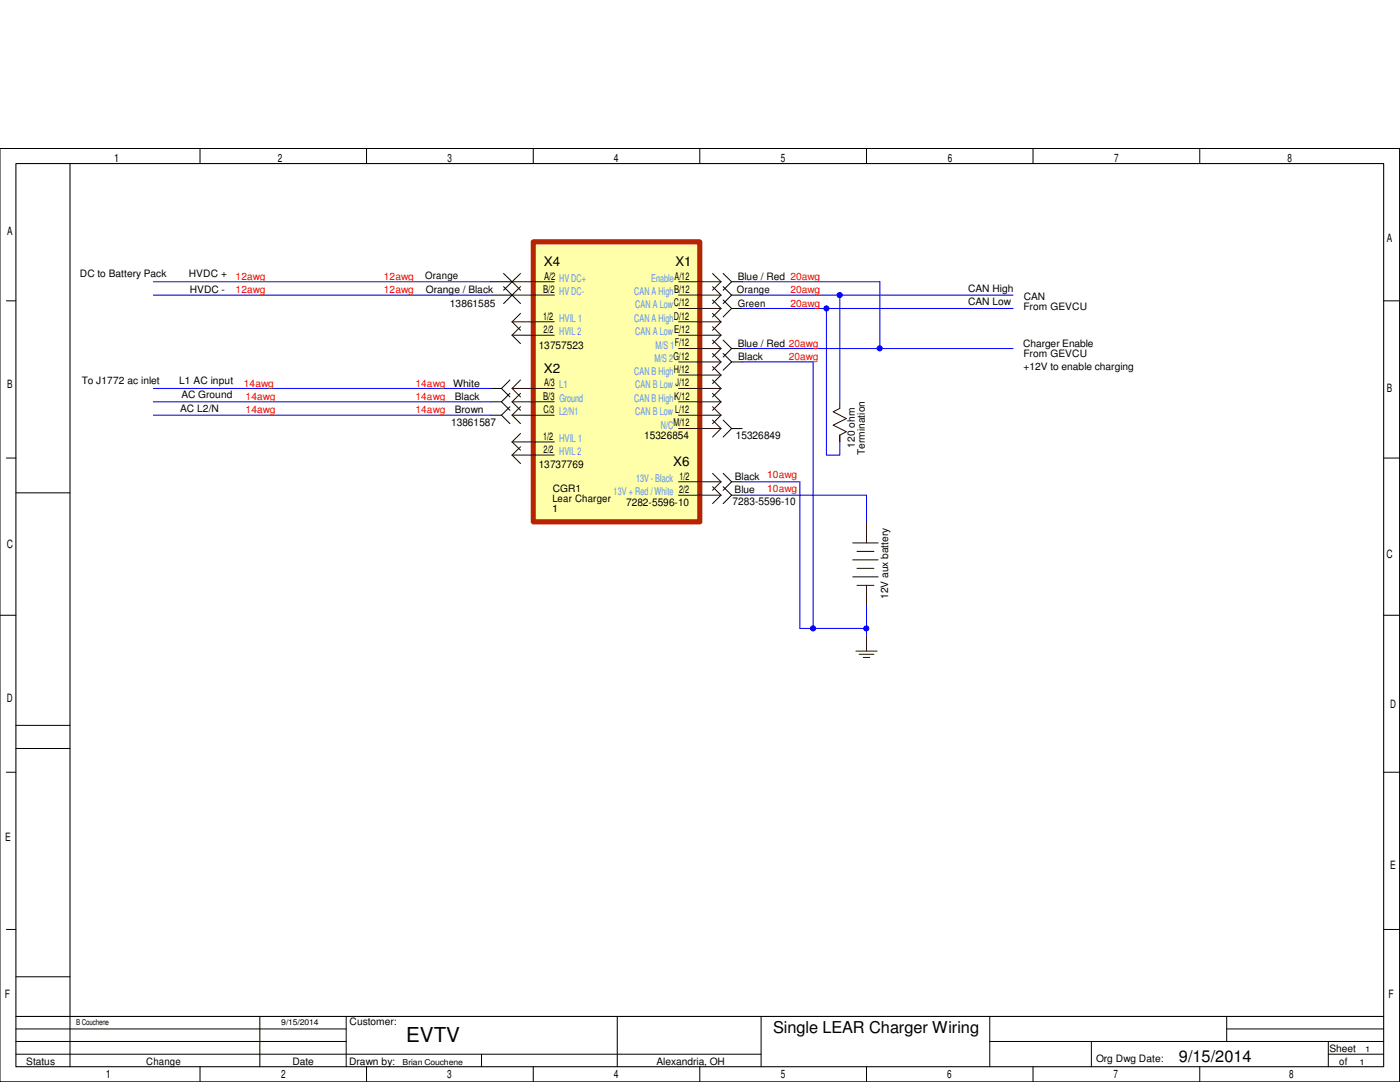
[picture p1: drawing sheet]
<svg xmlns="http://www.w3.org/2000/svg" width="279mm" height="216mm" viewBox="0 0 279 216" stroke-linecap="round" stroke-linejoin="round" font-family="sans-serif">
<g fill="none" stroke="#000" stroke-width=".2">
<path d="M0 29.6h279.3v186.3h-279.3zM39.9 29.6v3M73.2 29.6v3M106.4 29.6v3M139.7 29.6v3M172.9 29.6v3M206.2 29.6v3M239.4 29.6v3M1.3 60h1.9M276.1 60h3.2M1.3 91.4h1.9M3.2 98.3h10.8"/>
<path d="M276.1 91.4h3.2M0 122.8h3.2M276.1 122.8h3.2M1.3 154.1h1.9M3.2 149.4h10.8M3.2 144.7h10.8M276.1 154.1h3.2M1.3 185.5h1.9M3.2 194.9h10.8M276.1 185.5h3.2M3.2 207.8h65.9M3.2 210.4h148.7"/>
<path d="M3.2 205.3h65.9M14 202.8v10.1M39.9 212.9v3M51.9 202.8v10.1M69.1 202.8v10.1M73.2 212.9v3M96.1 210.4v2.5M106.4 212.9v3M123.2 202.8v10.1M139.7 212.9v3M151.9 202.8v10.1M172.9 212.9v3"/>
<path d="M197.5 207.8h78.6M197.5 202.8v10.1M206.2 212.9v3M217.8 207.8v5.1M239.4 212.9v3M244.8 205.3h31.3M244.8 202.8v5M265.1 207.8v5.1M265.1 210.4h11"/>
</g>
<path d="M3.2 32.6h272.9v180.3h-272.9zM14 32.6v170.2M3.2 202.8h272.9" fill="none" stroke="#000" stroke-width=".21"/>
<path d="M106.4 48.3h33.3v55.8h-33.3z" fill-rule="evenodd" fill="#ffa"/>
<path d="M106.4 48.3h33.3v55.8h-33.3z" fill="none" stroke="#ffa" stroke-width=".2"/>
<path d="M106.4 48.3h33.3v55.8h-33.3z" fill="none" stroke="#b62400" stroke-width="1"/>
<g fill="none" stroke="#240000" stroke-width=".2">
<path d="M102.2 56.2h8.4M102.2 58.9h8.4M102.2 56.2l1.7 1.7M102.2 58.9l1.7 1.7M103.9 54.6l-1.7 1.6M103.9 57.2l-1.7 1.7M135.4 56.2h8.5M135.4 58.9h8.5M142.2 54.6l1.7 1.6M142.2 57.2l1.7 1.7M142.2 59.9l1.7 1.7M143.9 56.2l-1.7 1.7"/>
<path d="M143.9 58.9l-1.7 1.7M102.2 64.2h8.4M102.2 66.9h8.4M102.2 77.5h8.4M102.2 77.5l1.7 1.7M102.2 64.2l1.7 1.7M102.2 66.9l1.7 1.7M103.9 75.8l-1.7 1.7M103.9 78.5l-1.7 1.7M103.9 62.5l-1.7 1.7M103.9 65.2l-1.7 1.7M135.4 61.6h8.5"/>
<path d="M135.4 64.2h8.5M135.4 66.9h8.5M135.4 69.6h8.5M135.4 72.2h8.5M135.4 74.8h8.5M135.4 77.5h8.5M142.2 62.5l1.7 1.7M142.2 65.2l1.7 1.7M142.2 67.9l1.7 1.7M142.2 70.5l1.7 1.7M142.2 73.2l1.7 1.6M142.2 75.8l1.7 1.7"/>
<path d="M142.2 78.5l1.7 1.7M143.9 61.6l-1.7 1.6M143.9 64.2l-1.7 1.7M143.9 66.9l-1.7 1.7M143.9 69.6l-1.7 1.6M143.9 72.2l-1.7 1.7M143.9 74.8l-1.7 1.7M143.9 77.5l-1.7 1.7M102.2 80.2h8.4M102.2 82.8h8.4M102.2 80.2l1.7 1.7M102.2 82.8l1.7 1.7"/>
<path d="M102.2 88.2h8.4M102.2 88.2l1.7 1.6M102.2 90.8h8.4M102.2 90.8l1.7 1.7M103.9 81.2l-1.7 1.6M103.9 86.5l-1.7 1.7M103.9 89.2l-1.7 1.6M135.4 80.2h8.5M135.4 82.8h8.5M135.4 85.5h8.5M135.4 96.1h8.5M135.4 98.8h8.5"/>
<path d="M142.2 81.2l1.7 1.6M142.2 83.8l1.7 1.7M142.2 94.4l1.7 1.7M142.2 97.1l1.7 1.7M143.9 80.2l-1.7 1.7M143.9 82.8l-1.7 1.7M143.9 85.5l-1.7 1.7M143.9 96.1l-1.7 1.7M143.9 98.8l-1.7 1.7M167.6 80.2v1.3l-1.3 .7 2.6 1.3-2.6 1.3 2.6 1.3-1.3 .7v1.4M170.2 111.7h5.1M170.2 108.3h5.1"/>
<path d="M170.2 115.1h5.1M171 113.4h3.4M171 110h3.4M171 116.8h3.4M172.9 104.1v4.2M172.9 116.8v4.2M170.8 129.9h4.2M171.4 130.6h3M172.3 131.2h1.3M172.9 126.7v3.2"/>
</g>
<g fill="none" stroke="#000" stroke-width=".2">
<path d="M98 56.2h4.2M98 58.9h4.2M100.5 54.6l1.7 1.6M100.5 57.2l1.7 1.7M102.2 56.2l-1.7 1.7M102.2 58.9l-1.7 1.7M144.3 54.6l1.7 1.6M144.3 57.2l1.7 1.7M144.3 59.9l1.7 1.7M146 56.2h2.1M146 56.2l-1.7 1.7M146 58.9h2.1"/>
<path d="M146 58.9l-1.7 1.7M98 77.5h2.1M100.1 77.5l1.7 1.7M101.8 75.8l-1.7 1.7M101.8 78.5l-1.7 1.7M144.3 67.9l1.7 1.7M144.3 70.5l1.7 1.7M146 61.6h2.1M146 61.6l-1.7 1.6M146 69.6h2.1M146 69.6l-1.7 1.6M146 72.2h2.1"/>
<path d="M146 72.2l-1.7 1.7M98 80.2h2.1M98 82.8h2.1M100.1 80.2l1.7 1.7M100.1 82.8l1.7 1.7M101.8 81.2l-1.7 1.6M144.3 94.4l1.7 1.7M144.3 97.1l1.7 1.7M144.3 83.8l1.7 1.7M146 96.1h2.1M146 96.1l-1.7 1.7M146 98.8h2.1"/>
<path d="M146 98.8l-1.7 1.7M146 85.5h2.1M146 85.5l-1.7 1.7"/>
</g>
<g fill="none" stroke="#00f" stroke-width=".2">
<path d="M30.6 56.2h67.4M30.6 58.9h67.4M148.1 56.2h27.5v13.4M148.1 58.9h54.1M167.6 58.9v21.3M30.6 77.5h67.4M148.1 61.6h54.1M148.1 69.6h54.1M148.1 72.2h14.2v53.2M164.9 61.6v29.2h2.7v-2.6M30.6 80.2h67.4M30.6 82.8h67.4"/>
<path d="M148.1 98.8h24.8v5.3M148.1 96.1h11.5v29.3h13.3M172.9 121v5.7"/>
</g>
<circle cx="175.6" cy="69.5" r=".51" fill="#00f"/>
<circle cx="175.6" cy="69.5" r=".51" fill="none" stroke="#00f" stroke-width=".2"/>
<circle cx="167.6" cy="58.9" r=".52" fill="#00f"/>
<circle cx="167.6" cy="58.9" r=".52" fill="none" stroke="#00f" stroke-width=".2"/>
<circle cx="164.9" cy="61.5" r=".51" fill="#00f"/>
<circle cx="164.9" cy="61.5" r=".51" fill="none" stroke="#00f" stroke-width=".2"/>
<circle cx="162.3" cy="125.4" r=".51" fill="#00f"/>
<circle cx="162.3" cy="125.4" r=".51" fill="none" stroke="#00f" stroke-width=".2"/>
<circle cx="172.9" cy="125.4" r=".51" fill="#00f"/>
<circle cx="172.9" cy="125.4" r=".51" fill="none" stroke="#00f" stroke-width=".2"/>
<text font-size="4.1" x="81.1" y="207.9">EVTV</text>
<g font-size="3.3">
<text x="154.3" y="206.1">Single LEAR Charger Wiring</text>
<text x="235.3" y="211.9">9/15/2014</text>
</g>
<g font-size="2.6">
<text x="108.5" y="53.1">X4</text>
<text x="134.8" y="53.1">X1</text>
<text x="108.5" y="74.3">X2</text>
<text x="134.4" y="93">X6</text>
</g>
<g font-size="2.3">
<text x="22.8" y="32.3">1</text>
<text x="55.5" y="32.3">2</text>
<text x="89.3" y="32.3">3</text>
<text x="122.5" y="32.3">4</text>
<text x="155.8" y="32.3">5</text>
<text x="189.1" y="32.3">6</text>
<text x="222.3" y="32.3">7</text>
<text x="256.9" y="32.3">8</text>
<text x="1.4" y="46.9">A</text>
<text x="276.8" y="48.3">A</text>
<text x="1.4" y="77.5">B</text>
<text x="276.8" y="78.2">B</text>
<text x="1.4" y="109.4">C</text>
<text x="276.7" y="111.4">C</text>
<text x="1.4" y="140">D</text>
<text x="277.4" y="141.4">D</text>
<text x="1" y="167.9">E</text>
<text x="277.4" y="173.3">E</text>
<text x="1" y="199.2">F</text>
<text x="277.1" y="199.2">F</text>
<text x="21.1" y="215.2">1</text>
<text x="56.1" y="215.1">2</text>
<text x="89.2" y="215.2">3</text>
<text x="122.5" y="215.2">4</text>
<text x="155.8" y="215.2">5</text>
<text x="189.1" y="215.2">6</text>
<text x="222.2" y="215.2">7</text>
<text x="257.3" y="215.2">8</text>
</g>
<g font-size="2.1">
<text x="108.4" y="58.5">B/2 HV DC-</text>
<text x="108.6" y="55.8">A/2 HV DC+</text>
<text x="108.4" y="63.8">1/2 HVIL 1</text>
<text x="107.5" y="69.6">13757523</text>
<text x="108.5" y="66.5">2/2 HVIL 2</text>
<text x="108.6" y="77.1">A/3 L1</text>
<text x="108.4" y="79.8">B/3 Ground</text>
<text x="108.5" y="82.4">C/3 L2/N1</text>
<text x="90" y="85">13861587</text>
<text x="108.4" y="87.8">1/2 HVIL 1</text>
<text x="128.6" y="87.6">15326854</text>
<text x="146.9" y="87.6">15326849</text>
<text x="107.5" y="93.5">13737769</text>
<text x="108.5" y="90.4">2/2 HVIL 2</text>
<text x="125" y="100.9">7282-5596-10</text>
<text x="146.2" y="100.8">7283-5596-10</text>
</g>
<g font-size="2.1" fill="#4891ff">
<text x="126.6" y="58.9">CAN A HighB/12</text>
<text x="130" y="56.2">EnableA/12</text>
<text x="126.6" y="64.2">CAN A HighD/12</text>
<text x="126.8" y="61.6">CAN A LowC/12</text>
<text x="126.8" y="66.9">CAN A LowE/12</text>
<text x="130.8" y="69.6">M/S 1F/12</text>
<text x="126.6" y="74.8">CAN B HighH/12</text>
<text x="126.8" y="77.5">CAN B Low J/12</text>
<text x="130.6" y="72.2">M/S 2G/12</text>
<text x="126.6" y="80.2">CAN B HighK/12</text>
<text x="126.8" y="82.8">CAN B Low L/12</text>
<text x="131.9" y="85.5">N/CM/12</text>
<text x="122.5" y="98.8">13V + Red / White 2/2</text>
<text x="127" y="96.1">13V - Black 1/2</text>
</g>
<g font-size="2">
<text x="16" y="55.2">DC to Battery Pack</text>
<text x="37.7" y="55.2">HVDC +</text>
<text x="37.9" y="58.5">HVDC -</text>
<text x="84.9" y="55.6">Orange</text>
<text x="85" y="58.5">Orange / Black</text>
<text x="147.1" y="58.5">Orange</text>
<text x="147.2" y="55.9">Blue / Red 20awg</text>
<text x="193.2" y="58.3">CAN High</text>
<text x="204.3" y="59.9">CAN</text>
<text x="89.8" y="61.2">13861585</text>
<text x="147.3" y="61.2">Green</text>
<text x="193.2" y="60.9">CAN Low</text>
<text x="204.3" y="61.9">From GEVCU</text>
<text x="147.2" y="69.2">Blue / Red 20awg</text>
<text x="147.3" y="71.9">Black</text>
<text x="204.2" y="69.2">Charger Enable</text>
<text x="204.3" y="71.2">From GEVCU</text>
<text x="16.3" y="76.5">To J1772 ac inlet</text>
<text x="35.8" y="76.5">L1 AC input</text>
<text x="90.4" y="77.2">White</text>
<text x="204.3" y="73.9">+12V to enable charging</text>
<text x="35.9" y="82.2">AC L2/N</text>
<text x="36.2" y="79.5">AC Ground</text>
<text x="90.8" y="79.8">Black</text>
<text x="90.8" y="82.5">Brown</text>
<text x="170.6" y="89.3" transform="rotate(-90 170.6 89.3)">120 ohm</text>
<text x="146.6" y="95.8">Black</text>
<text x="172.6" y="90.8" transform="rotate(-90 172.6 90.8)">Termination</text>
<text x="110.2" y="100.1">Lear Charger</text>
<text x="110.3" y="98.1">CGR1</text>
<text x="146.6" y="98.5">Blue</text>
<text x="110.2" y="102.1">1</text>
<text x="177.2" y="119.5" transform="rotate(-90 177.2 119.5)">12V aux battery</text>
<text x="69.8" y="204.6">Customer:</text>
<text x="265.3" y="209.9">Sheet</text>
<text x="5.2" y="212.5">Status</text>
<text x="29.2" y="212.5">Change</text>
<text x="58.4" y="212.5">Date</text>
<text x="69.7" y="212.5">Drawn by:</text>
<text x="131" y="212.5">Alexandria, OH</text>
<text x="218.7" y="211.9">Org Dwg Date:</text>
<text x="267.3" y="212.5">of</text>
</g>
<g font-size="2" fill="#f00">
<text x="47" y="55.9">12awg</text>
<text x="47" y="58.5">12awg</text>
<text x="76.6" y="55.9">12awg</text>
<text x="76.6" y="58.5">12awg</text>
<text x="157.7" y="58.5">20awg</text>
<text x="157.7" y="61.2">20awg</text>
<text x="157.4" y="71.9">20awg</text>
<text x="48.7" y="77.2">14awg</text>
<text x="82.9" y="77.2">14awg</text>
<text x="49" y="79.8">14awg</text>
<text x="49" y="82.5">14awg</text>
<text x="82.9" y="79.8">14awg</text>
<text x="82.9" y="82.5">14awg</text>
<text x="153.1" y="95.5">10awg</text>
<text x="153.1" y="98.1">10awg</text>
</g>
<g font-size="1.6">
<text x="15.2" y="204.6">B Couchene</text>
<text x="56.1" y="204.6">9/15/2014</text>
<text x="272.5" y="209.9">1</text>
<text x="80.3" y="212.5">Brian Couchene</text>
<text x="271.3" y="212.5">1</text>
</g>
</svg>
